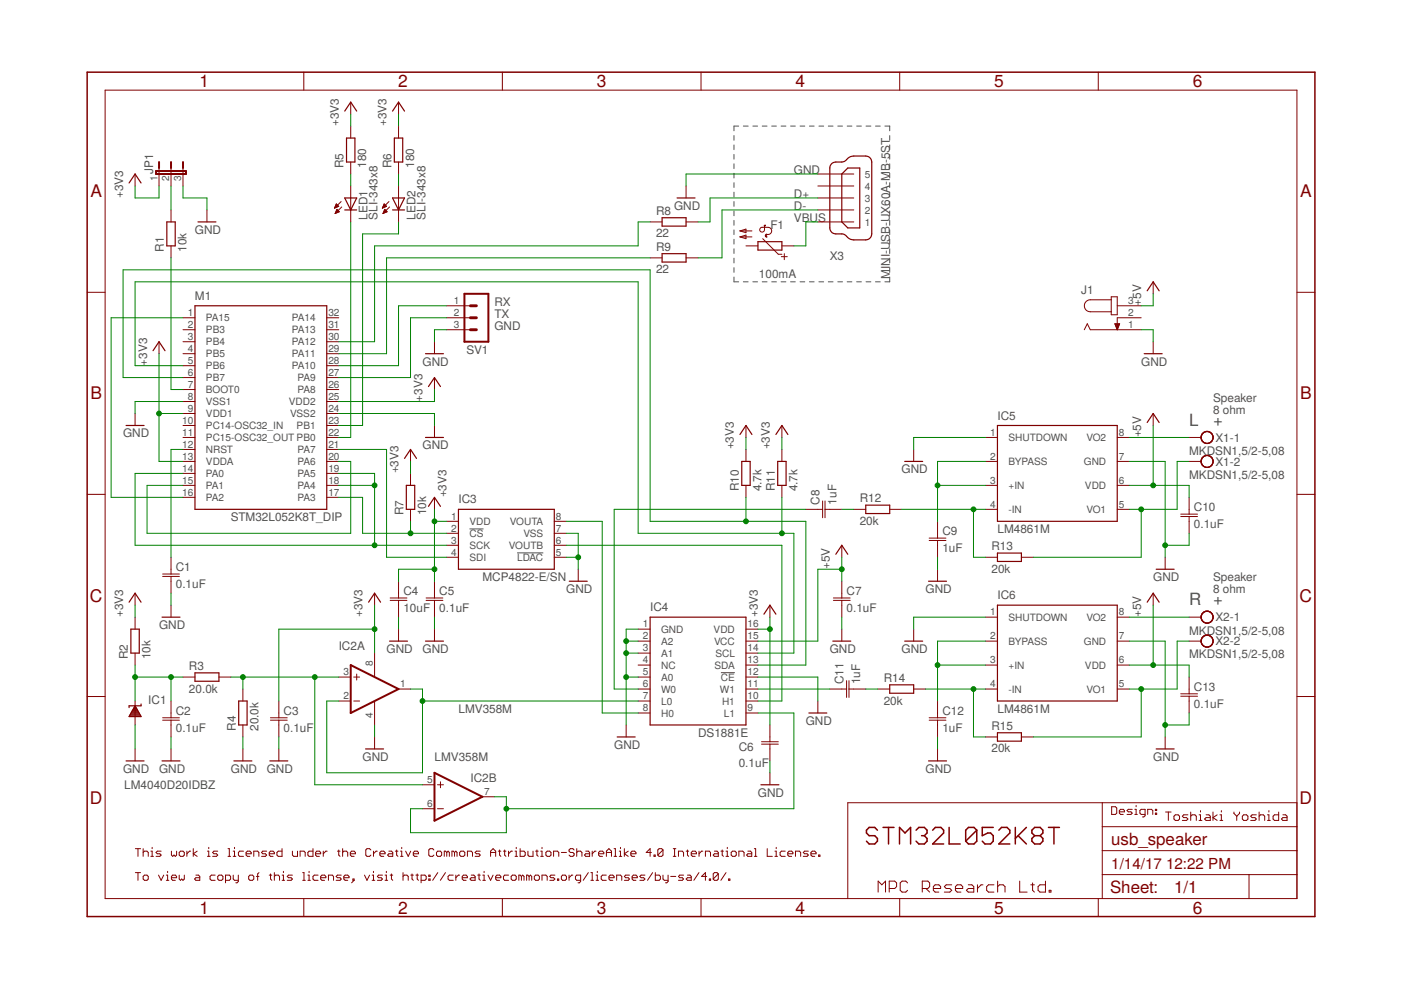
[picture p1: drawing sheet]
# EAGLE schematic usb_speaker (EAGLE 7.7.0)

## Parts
C1  0.1uF  C-JIS050-024X044  [C050-024X044]
C2  0.1uF  C-JIS050-024X044  [C050-024X044]
C3  0.1uF  C-JIS050-024X044  [C050-024X044]
C4  10uF  C-JIS050-024X044  [C050-024X044]
C5  0.1uF  C-JIS050-024X044  [C050-024X044]
C6  0.1uF  C-JIS050-024X044  [C050-024X044]
C7  0.1uF  C-JIS050-024X044  [C050-024X044]
C8  1uF  C-JIS050-024X044  [C050-024X044]
C9  1uF  C-JIS050-024X044  [C050-024X044]
C10  0.1uF  C-JIS050-024X044  [C050-024X044]
C11  1uF  C-JIS050-024X044  [C050-024X044]
C12  1uF  C-JIS050-024X044  [C050-024X044]
C13  0.1uF  C-JIS050-024X044  [C050-024X044]
F1  100mA  PTC1206  [1206]
IC1  LM4040D20IDBZ  LM4041A12DBZ  [DBZ_R-PDSO-G3]
IC2  LMV358M  [SO08]
IC3  MCP4822-E/SN  [SO-08]
IC4  DS1881E  [TSSP16]
IC5  LM4861M  [SO-08]
IC6  LM4861M  [SO-08]
J1  JACK-PLUG0  [SPC4077]
JP1  JP2E  [JP2]
LED1  SLI-343x8  LED3MM  [LED3MM]
LED2  SLI-343x8  LED3MM  [LED3MM]
M1  STM32L052K8T_DIP  [DIP32]
R1  10k  R-EU_0207/2V  [0207/2V]
R2  10k  R-EU_0207/2V  [0207/2V]
R3  20.0k  R-EU_0207/2V  [0207/2V]
R4  20.0k  R-EU_0207/2V  [0207/2V]
R5  180  R-EU_0207/2V  [0207/2V]
R6  180  R-EU_0207/2V  [0207/2V]
R7  10k  R-EU_0207/2V  [0207/2V]
R8  22  R-EU_0207/10  [0207/10]
R9  22  R-EU_0207/10  [0207/10]
R10  4.7k  R-EU_0207/2V  [0207/2V]
R11  4.7k  R-EU_0207/2V  [0207/2V]
R12  20k  R-EU_0207/2V  [0207/2V]
R13  20k  R-EU_0207/10  [0207/10]
R14  20k  R-EU_0207/2V  [0207/2V]
R15  20k  R-EU_0207/10  [0207/10]
SV1  MA03-1  [MA03-1]
X1  MKDSN1,5/2-5,08  [MKDSN1,5/2-5,08]
X2  MKDSN1,5/2-5,08  [MKDSN1,5/2-5,08]
X3  MINI-USB-UX60A-MB-5ST  [UX60A-MB-5ST]

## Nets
+3V3: C3.1 C4.1 C5.1 C6.1 IC2.8(P:V+) IC3.1(VDD) IC4.16(VDD) JP1.1 M1.9(VDD1) M1.13(VDDA) M1.25(VDD2) R2.2 R5.2 R6.2 R7.2 R10.2 R11.2
+5V: C7.1 C10.1 C13.1 IC4.15(VCC) IC5.6(VDD) IC6.6(VDD) J1.3
GND: C1.2 C2.2 C3.2 C4.2 C5.2 C6.2 C7.2 C9.2 C10.2 C12.2 C13.2 IC1.2(A) IC2.4(P:V-) IC3.5(!LDAC) IC3.7(VSS) IC4.1(GND) IC4.2(A2) IC4.3(A1) IC4.5(A0) IC4.12(!CE) IC5.1(SHUTDOWN) IC5.7(GND) IC6.1(SHUTDOWN) IC6.7(GND) J1.1 JP1.3 M1.8(VSS1) M1.24(VSS2) R4.1 SV1.3 X3.5
N$1: M1.27(PA9) SV1.2
N$2: M1.7(BOOT0) R1.1
N$3: M1.28(PA10) SV1.1
N$4: C1.1 M1.12(NRST)
N$5: LED1.K(C) M1.22(PB0)
N$6: JP1.2 R1.2
N$7: LED2.A R6.1
N$8: LED2.K(C) M1.23(PB1)
N$9: LED1.A R5.1
N$10: IC3.2(!CS) M1.17(PA3) R7.1
N$11: M1.1(PA15) M1.16(PA2)
N$12: IC3.4(SDI) M1.21(PA7)
N$13: C11.1 IC4.11(W1)
N$14: C2.1 IC1.1(C) R2.1 R3.1
N$16: IC5.4(-IN) R12.2 R13.1
N$17: C8.2 R12.1
N$18: C9.1 IC5.2(BYPASS) IC5.3(+IN)
N$19: IC3.6(VOUTB) IC4.10(H1)
N$20: IC5.5(VO1) R13.2 X1.2
N$21: IC3.8(VOUTA) IC4.8(H0)
N$22: C11.2 R14.1
N$23: IC6.4(-IN) R14.2 R15.1
N$24: C12.1 IC6.2(BYPASS) IC6.3(+IN)
N$25: IC6.5(VO1) R15.2 X2.2
N$26: IC5.8(VO2) X1.1
N$27: IC6.8(VO2) X2.1
N$28: IC3.3(SCK) M1.14(PA0) M1.18(PA4) M1.19(PA5)
N$29: M1.15(PA1) M1.20(PA6)
N$30: M1.29(PA11) R9.1
N$31: M1.30(PA12) R8.1
N$32: IC2.6(B:-IN) IC2.7(B:OUT) IC4.9(L1)
N$33: R9.2 X3.2
N$34: C8.1 IC4.6(W0)
N$35: R8.2 X3.3
N$36: F1.1 X3.1
N$37: IC2.1(A:OUT) IC2.2(A:-IN) IC4.7(L0)
N$38: IC4.13(SDA) M1.6(PB7) R10.1
N$39: IC2.3(A:+IN) IC2.5(B:+IN) R3.2 R4.2
N$41: IC4.14(SCL) M1.5(PB6) R11.1
Unconnected: F1.2 IC4.4(NC) J1.2 M1.2(PB3) M1.3(PB4) M1.4(PB5) M1.10(PC14-OSC32_IN) M1.11(PC15-OSC32_OUT) M1.26(PA8) M1.31(PA13) M1.32(PA14) X3.4

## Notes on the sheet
- GND
- D+
- D-
- VBUS
- RX
- TX
- GND
- Speaker
- 8 ohm
- L | +
- Speaker
- 8 ohm
- R | +
- Design:
- Toshiaki Yoshida
- STM32L052K8T
- This work is licensed under the Creative Commons Attribution-ShareAlike 4.0 International License.
- To view a copy of this license, visit http://creativecommons.org/licenses/by-sa/4.0/.
- MPC Research Ltd.
